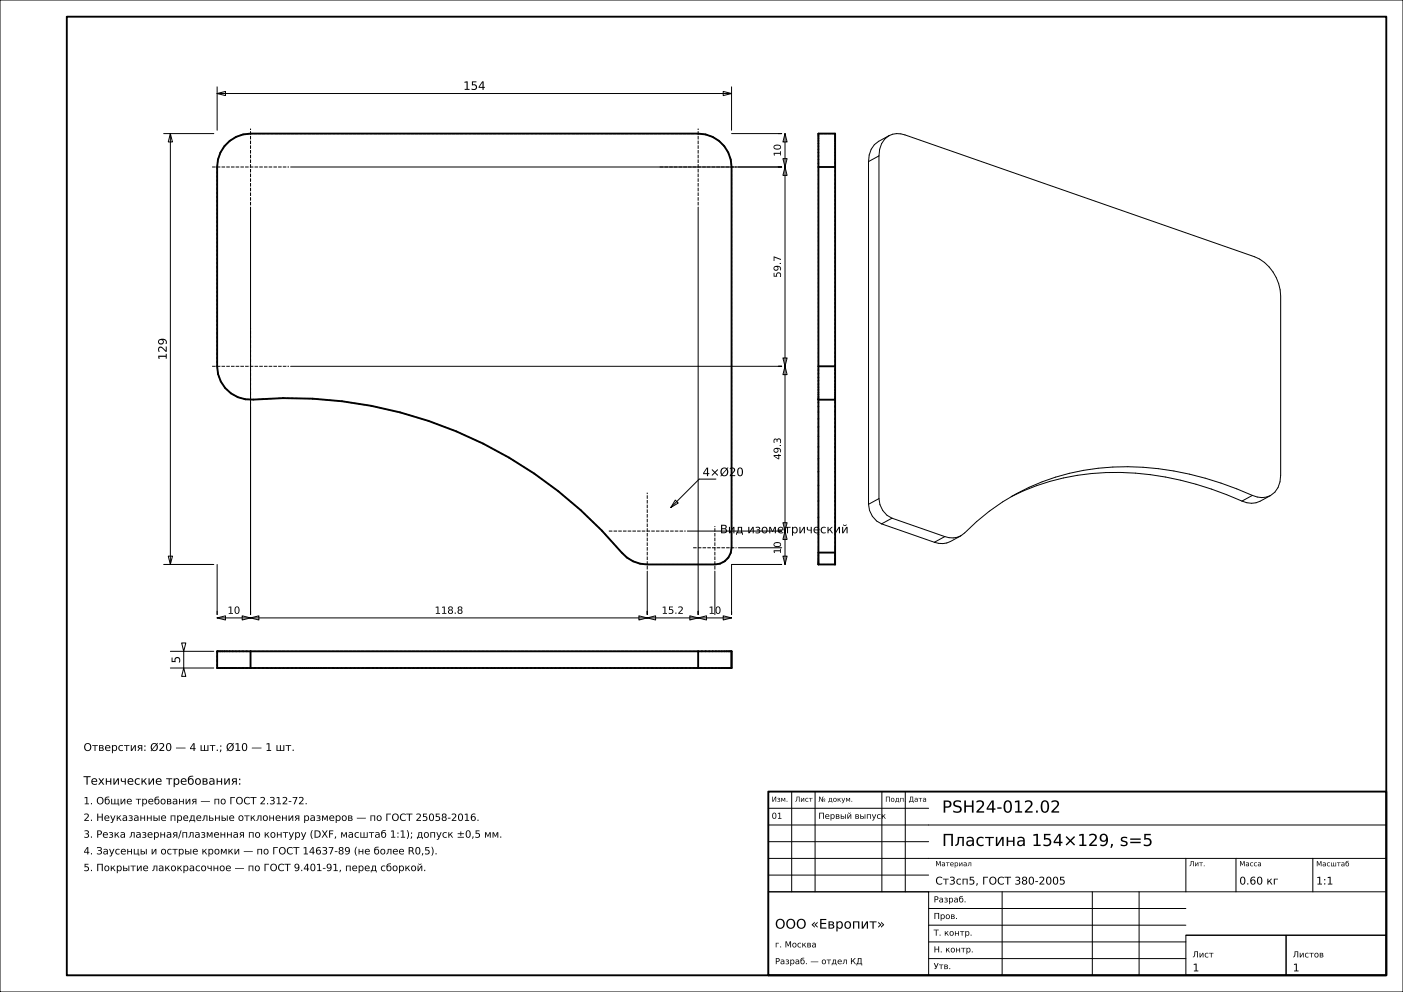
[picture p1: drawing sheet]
<svg xmlns="http://www.w3.org/2000/svg" width="420mm" height="297mm" viewBox="0 0 420 297" stroke-linecap="round" stroke-linejoin="round" font-family="sans-serif">
<g fill="none" stroke="#000" stroke-width=".3">
<path d="M0 0h420v297h-420zM49 40h15M51 40l.6 2.5h-1.2zM51 40v129M65 28l2.5-.6v1.2zM65 26v13M65 28h154M216.5 27.4l2.5 .6-2.5 .6zM219 26v13M219 40h15M235 40l.6 2.5h-1.2zM235 40v129"/>
<path d="M87 50h147M234.4 47.5h1.2l-.6 2.5zM235 50l.6 2.5h-1.2zM260 48.4v102.6M263.1 46.7v102.6M263.1 46.7l-3.1 1.7M266.1 40.6l-3.1 1.7a6.6 6.6 0 0 0-3 6.1M266.1 40.6a5.8 5.8 0 0 1 4.8-.2l104.7 36.5a13 13 0 0 1 7.8 11.7v53.7a6.6 6.6 0 0 1-3 6.1M266.1 40.6a6.6 6.6 0 0 0-3 6.1M75 62v122M209 62v122M87 109.7h147"/>
<path d="M234.4 107.2h1.2l-.6 2.5zM235 109.7l.6 2.5h-1.2zM202.2 149.7l.8 .9-2.2 1.3zM205.8 159h28.2M214.3 143.4h-5l-8.5 8.5M234.4 156.5h1.2l-.6 2.5zM235 159l.6 2.5h-1.2zM260 151a6.5 6.5 0 0 0 3.9 5.8M263.1 149.3a6.5 6.5 0 0 0 3.9 5.8M263.1 149.3l-3.1 1.7M263.9 156.8l15.8 5.6M267 155.1l15.8 5.6"/>
<path d="M267 155.1l-3.1 1.7M302.7 148.7a73.4 73.4 0 0 1 50.8-4.9 103.8 103.8 0 0 1 18.3 6.2M374.9 148.3a88 88 0 0 0-50.5-7.5 65.1 65.1 0 0 0-35.6 18.7l-1.2 .9M374.9 148.3a6.1 6.1 0 0 0 5.5 .1M374.9 148.3l-3.1 1.7M380.4 148.4l-3.2 1.7a6.1 6.1 0 0 1-5.4-.1M49 169h15M50.4 166.5h1.2l-.6 2.5zM65 169v15M193.8 171v13M214 171v13M221 164h13"/>
<path d="M234 169h-15v15M234.4 166.5h1.2l-.6 2.5zM282.8 160.7l-3.1 1.7M287.6 160.4a8.5 8.5 0 0 1-6.6 2.3l-1.3-.3M287.6 160.4a5.8 5.8 0 0 1-4.8 .3M51 195h13M54.4 192.5h1.2l-.6 2.5zM55 195v5M65 185l2.5-.6v1.2zM65 185h154M72.5 184.4l2.5 .6-2.5 .6zM75 185l2.5-.6v1.2z"/>
<path d="M191.3 184.4l2.5 .6-2.5 .6zM193.8 185l2.5-.6v1.2zM206.5 184.4l2.5 .6-2.5 .6zM209 185l2.5-.6v1.2zM216.5 184.4l2.5 .6-2.5 .6zM51 200h13M55 200l.6 2.5h-1.2zM237 237v30M244 237v30M264 237v30M271 237v30M230 257h185"/>
<path d="M230 252h48M230 247h185M230 242h48M355 257v10M370 257v10M393 257v10M230 267h48v25h-48zM230 267h185M230 262h48M278 277h77M278 272h77M300 267v25"/>
<path d="M327 267v25M341 267v25M278 287h77M278 282h77M355 280h30v12h-30zM355 280h60M385 280h30v12h-30z"/>
</g>
<path d="M20 5h395v287h-395zM245 40h5v129h-5zM68.8 42.2l1.9-1.2 2.1-.7 2.2-.3h134a10 10 0 0 1 10 10v114a5 5 0 0 1-5 5h-20.2a10 10 0 0 1-7.7-3.6 130 130 0 0 0-110.3-45.8 10 10 0 0 1-10.8-9.9v-59.7a10 10 0 0 1 3.8-7.8zM245 50h5M245 119.7h5M245 109.7h5M245 165.4h5M65 195h154v5h-154zM75 195v5M209 195v5M230 237h185v55h-185z" fill="none" stroke="#000" stroke-width=".56"/>
<g fill="none" stroke="#000" stroke-width=".3" stroke-dasharray=".7 .5" stroke-linecap="butt">
<path d="M209 40l2.2 .3M209 40h-134M245 40v.1M250 40h-5M65 50v59.7M65 50l.3-2.2M65.3 47.8l.7-2.1M66 45.7l1.2-1.9M67.2 43.8l1.6-1.6M68.8 42.2l1.9-1.2M70.7 41l2.1-.7M72.8 40.3l2.2-.3"/>
<path d="M211.2 40.3l2.1 .7M213.3 41l1.9 1.2M215.2 42.2l1.6 1.6M216.8 43.8l1.2 1.9M218 45.7l.7 2.1M218.7 47.8l.3 2.2M245 40.1v.2M245 40.3v.3M245 40.6v.4M245 41v.5M245 41.5v.7M245 42.2v.7"/>
<path d="M245 42.9v.9M245 43.8v.9M245 44.7v1M245 45.7v1M245 46.7v1.1M245 47.8v1.1M245 48.9v1.1M250 50v-1.1M250 48.9v-1.1M250 47.8v-1.1M250 46.7v-1M250 45.7v-1"/>
<path d="M250 44.7v-.9M250 43.8v-.9M250 42.9v-.7M250 42.2v-.7M250 41.5v-.5M250 41v-.4M250 40.6v-.3M250 40.3v-.2M250 40.1v-.1M65.3 112l-.3-2.3M66.1 114.2l-.8-2.2M67.4 116.2l-1.3-2"/>
<path d="M69.1 117.8l-1.7-1.6M71.2 118.9l-2.1-1.1M73.5 119.6l-2.3-.7M75.8 119.6h-2.3M75.8 119.6l8.9-.4M84.7 119.2l8.8 .2M93.5 119.4l8.9 .7M245 119.6v.1M245 119.6v-.1M245 119.5v-.1M245 119.4v-.1M245 119.3v-.1"/>
<path d="M245 119.2v.1M245 119.3v.1M245 119.4v.1M245 119.5v.1M250 119.6v-.1M250 119.5v-.1M250 119.4v-.1M250 119.3v-.1M250 119.2v.1M250 119.3v.1M250 119.4v.1M250 119.5v.1"/>
<path d="M250 119.6v.1M250 119.7v-.1M102.4 120.1l8.7 1.4M111.1 121.5l8.7 2M119.8 123.5l8.4 2.5M128.2 126l8.3 3.1M136.5 129.1l8.1 3.7M144.6 132.8l7.8 4.2M152.4 137l7.5 4.8M159.9 141.8l7.1 5.2M167 147l6.8 5.7M173.8 152.7l6.4 6.2"/>
<path d="M180.2 158.9l5.9 6.5M187.7 166.9l-1.6-1.5M189.5 168.1l-1.8-1.2M191.6 168.8l-2.1-.7M193.8 169h20.2M193.8 169l-2.2-.2M215.5 168.8l-1.5 .2M216.9 168l-1.4 .8M218 166.9l-1.1 1.1M218.8 165.5l-.8 1.4M219 164l-.2 1.5M219 164v-114"/>
<path d="M245 164v.6M245 164.6v.5M245 165.1v.6M245 165.7v.5M245 166.2v.5M245 166.7v.4M245 167.1v.4M245 167.5v.4M245 167.9v.3M245 168.2v.3M245 168.5v.2M245 168.7v.2"/>
<path d="M245 168.9v.1M245 169h5M245 164v-114M250 169v-.1M250 168.9v-.2M250 168.7v-.2M250 168.5v-.3M250 168.2v-.3M250 167.9v-.4M250 167.5v-.4M250 167.1v-.4M250 166.7v-.5"/>
<path d="M250 166.2v-.5M250 165.7v-.6M250 165.1v-.5M250 164.6v-.6M250 164v-114M65 195v5M65.1 195h-.1M65.3 195h-.2M65.5 195h-.2M65.8 195h-.3M66.1 195h-.3M66.5 195h-.4"/>
<path d="M66.9 195h-.4M67.3 195h-.4M67.8 195h-.5M68.3 195h-.5M68.9 195h-.6M69.4 195h-.5M70 195h-.6M90.2 195h-20.2M90.9 195h-.7M91.5 195h-.6M92.1 195h-.6M92.7 195h-.6"/>
<path d="M93.3 195h-.6M93.9 195h-.6M94.5 195h-.6M95 195h-.5M95.6 195h-.6M96.1 195h-.5M96.6 195h-.5M97 195h-.4M97.5 195h-.5M97.9 195h-.4M103.8 195h-5.9M110.2 195h-6.4"/>
<path d="M117 195h-6.8M124.1 195h-7.1M131.6 195h-7.5M139.4 195h-7.8M147.5 195h-8.1M155.8 195h-8.3M164.2 195h-8.4M172.9 195h-8.7M181.6 195h-8.7M190.5 195h-8.9M199.3 195h-8.8M208.2 195h-8.9"/>
<path d="M209.3 195h-1.1M210.5 195h-1.2M211.7 195h-1.2M212.8 195h-1.1M213.9 195h-1.1M214.9 195h-1M215.8 195h-.9M216.6 195h-.8M217.3 195h-.7M217.9 195h-.6M218.4 195h-.5M218.7 195h-.3"/>
<path d="M218.9 195h-.2M219 195h-.1M65 200h.1M65.1 200h.2M65.3 200h.2M65.5 200h.3M65.8 200h.3M66.1 200h.4M66.5 200h.4M66.9 200h.4M67.3 200h.5M67.8 200h.5"/>
<path d="M68.3 200h.6M68.9 200h.5M69.4 200h.6M90.2 200h-20.2M90.2 200h.7M90.9 200h.6M91.5 200h.6M92.1 200h.6M92.7 200h.6M93.3 200h.6M93.9 200h.6M94.5 200h.5"/>
<path d="M95 200h.6M95.6 200h.5M96.1 200h.5M96.6 200h.4M97 200h.5M97.5 200h.4M103.8 200h-5.9M110.2 200h-6.4M117 200h-6.8M124.1 200h-7.1M131.6 200h-7.5M139.4 200h-7.8"/>
<path d="M147.5 200h-8.1M155.8 200h-8.3M164.2 200h-8.4M172.9 200h-8.7M181.6 200h-8.7M190.5 200h-8.9M199.3 200h-8.8M208.2 200h1.1M208.2 200h-8.9M209.3 200h1.2M210.5 200h1.2M211.7 200h1.1"/>
<path d="M212.8 200h1.1M213.9 200h1M214.9 200h.9M215.8 200h.8M216.6 200h.7M217.3 200h.6M217.9 200h.5M218.4 200h.3M218.7 200h.2M218.9 200h.1"/>
</g>
<path d="M63.5 50h23M197.5 50h23M75 61.5v-23M209 61.5v-23M63.5 109.7h23M75 121.2v-23M182.3 159h23M193.8 170.5v-23M207.5 164h13M214 170.5v-13" fill="none" stroke="#000" stroke-width=".3" stroke-dasharray="1.1 .4" stroke-linecap="butt"/>
<g font-size="5">
<text x="282" y="243.3">PSH24-012.02</text>
<text x="282" y="253.3">Пластина 154×129, s=5</text>
</g>
<text font-size="4" x="232" y="278">ООО «Европит»</text>
<g font-size="3.5">
<text x="138.7" y="26.9">154</text>
<text x="49.9" y="107.8" transform="rotate(-90 49.9 107.8)">129</text>
<text x="210.3" y="142.6">4×Ø20</text>
<text x="215.5" y="159.7">Вид изометрический</text>
<text x="53.9" y="198.6" transform="rotate(-90 53.9 198.6)">5</text>
<text x="25" y="234.9">Технические требования:</text>
</g>
<g font-size="3.2">
<text x="25" y="224.8">Отверстия: Ø20 — 4 шт.; Ø10 — 1 шт.</text>
<text x="280" y="264.8">Ст3сп5, ГОСТ 380-2005</text>
<text x="371" y="264.8">0.60 кг</text>
<text x="394" y="264.8">1:1</text>
<text x="357" y="290.8">1</text>
<text x="387" y="290.8">1</text>
</g>
<g font-size="3">
<text x="233.8" y="46.9" transform="rotate(-90 233.8 46.9)">10</text>
<text x="233.8" y="83.2" transform="rotate(-90 233.8 83.2)">59.7</text>
<text x="233.8" y="137.7" transform="rotate(-90 233.8 137.7)">49.3</text>
<text x="233.8" y="165.9" transform="rotate(-90 233.8 165.9)">10</text>
<text x="68.1" y="183.8">10</text>
<text x="130.1" y="183.8">118.8</text>
<text x="198.1" y="183.8">15.2</text>
<text x="212.1" y="183.8">10</text>
<text x="25" y="240.8">1. Общие требования — по ГОСТ 2.312-72.</text>
<text x="25" y="245.8">2. Неуказанные предельные отклонения размеров — по ГОСТ 25058-2016.</text>
<text x="25" y="250.8">3. Резка лазерная/плазменная по контуру (DXF, масштаб 1:1); допуск ±0,5 мм.</text>
<text x="25" y="255.8">4. Заусенцы и острые кромки — по ГОСТ 14637-89 (не более R0,5).</text>
<text x="25" y="260.8">5. Покрытие лакокрасочное — по ГОСТ 9.401-91, перед сборкой.</text>
</g>
<g font-size="2.5">
<text x="231" y="245.1">01</text>
<text x="245" y="245.1">Первый выпуск</text>
<text x="279.5" y="270.2">Разраб.</text>
<text x="279.5" y="275.1">Пров.</text>
<text x="279.5" y="280.1">Т. контр.</text>
<text x="232" y="283.6">г. Москва</text>
<text x="279.5" y="285.1">Н. контр.</text>
<text x="357" y="286.6">Лист</text>
<text x="387" y="286.6">Листов</text>
<text x="232" y="288.7">Разраб. — отдел КД</text>
<text x="279.5" y="290.1">Утв.</text>
</g>
<g font-size="2.1">
<text x="231" y="240">Изм.</text>
<text x="238" y="240">Лист</text>
<text x="245" y="240">№ докум.</text>
<text x="265" y="240">Подп.</text>
<text x="272" y="240">Дата</text>
<text x="280" y="259.3">Материал</text>
<text x="356" y="259.3">Лит.</text>
<text x="371" y="259.3">Масса</text>
<text x="394" y="259.4">Масштаб</text>
</g>
</svg>
